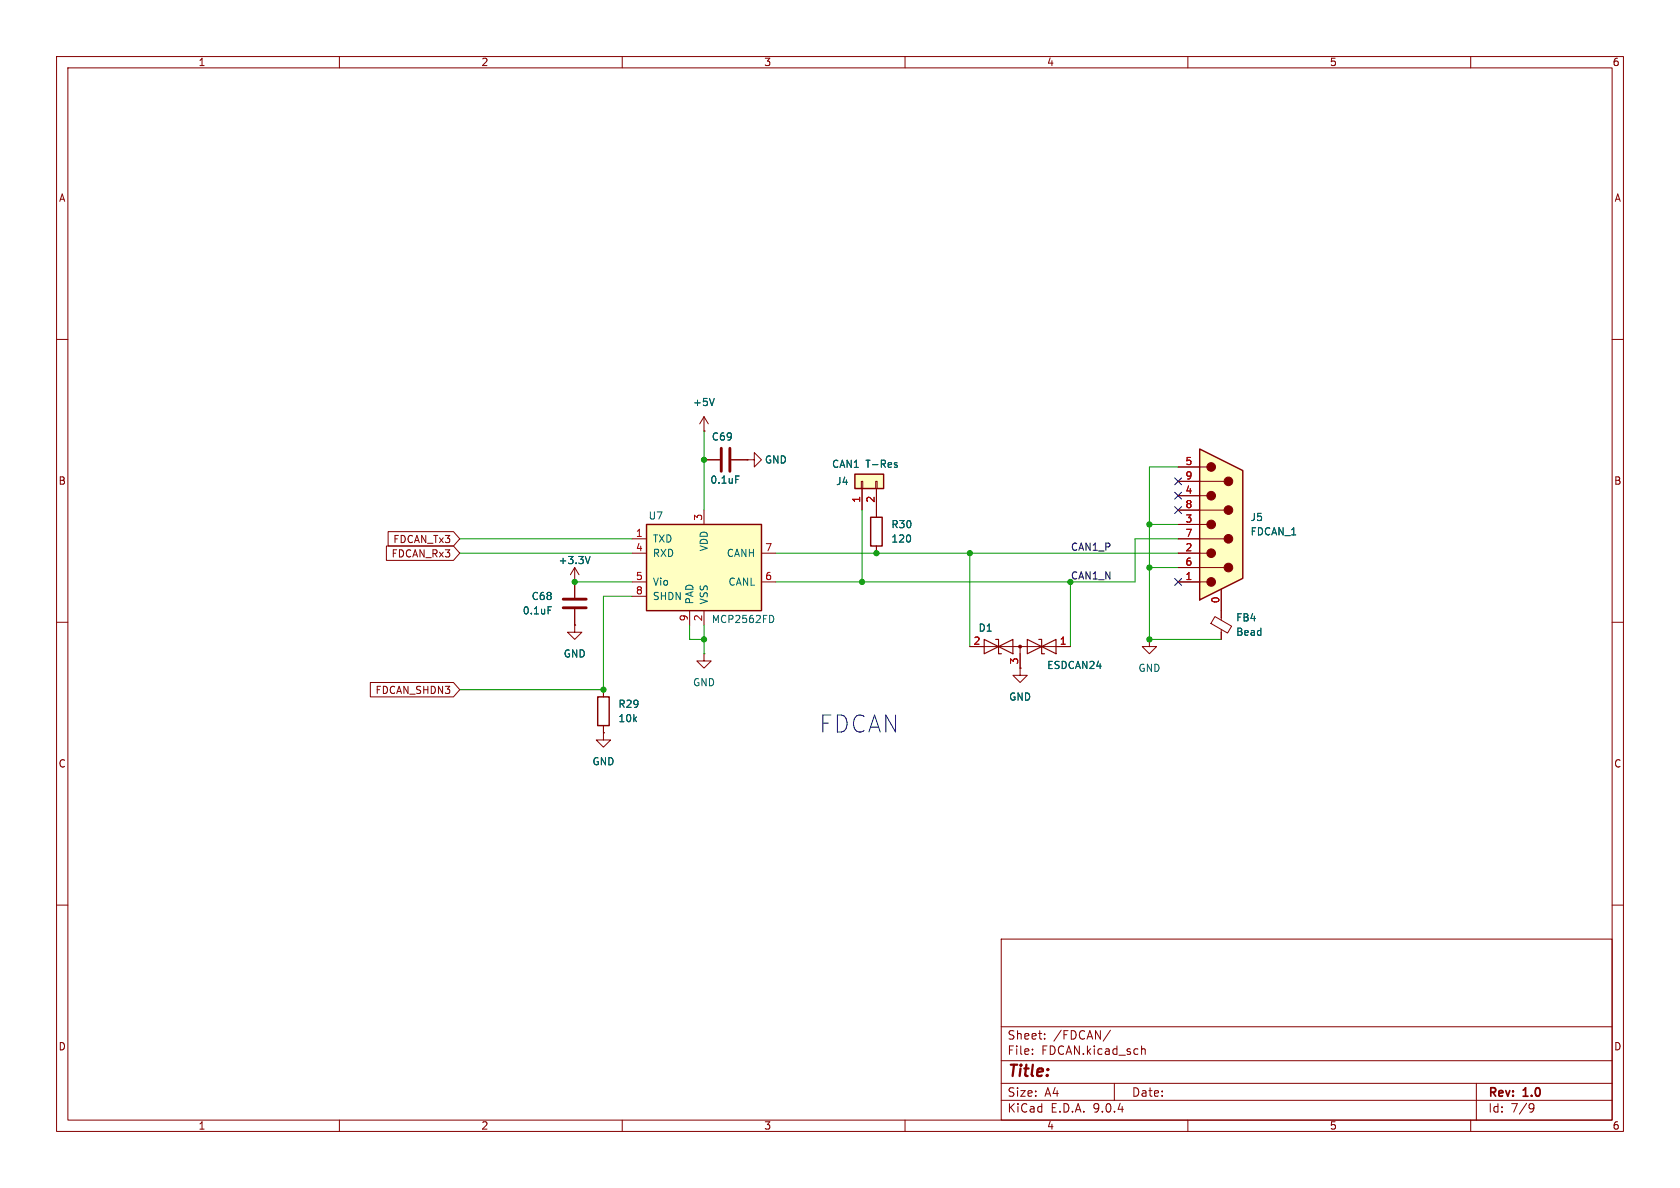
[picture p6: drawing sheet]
<svg xmlns="http://www.w3.org/2000/svg" width="297mm" height="210mm" viewBox="0 0 297 210" stroke-linecap="round" stroke-linejoin="round" font-family="sans-serif">
<g fill="none" stroke="#840000" stroke-width=".18">
<path d="M10 10h277v190h-277zM12 12h273v186h-273zM60 10v2M110 10v2M160 10v2M210 10v2M260 10v2M10 60h2M285 60h2M10 110h2M171.4 114.3h17.8M180.3 118.1v1.3h1.3l-1.3 1.3-1.2-1.3h1.2"/>
<path d="M180.3 118.1h.1M180.3 114.3v3.8M203.2 113v1.3h1.3l-1.3 1.3-1.3-1.3h1.3M203.2 113h.1M214.8 109l2.9 1.7-.7 1.2-2.9-1.7zM215.9 108v1.6M215.9 111.3v1.7M285 110h2M10 160h2M177 166h108v32h-108zM285 160h2M60 198v2"/>
<path d="M110 198v2M160 198v2M177 194.5h108M177 191.5h108M177 187.5h108M177 181.5h108M182.5 186.3v.1M182.5 185.5v.1M184.7 183.6v.1M184.7 182.8v.1M196.3 182.1l-1.3 2M197 191.5v3"/>
<path d="M201.8 184.9v1.5M201.8 185.5l.2-.1 .4 .1 .1 .9M210 198v2M260 198v2M261 191.5v6.5M270.6 195.1l.5 .1a.99 .99 0 0 1-.4 1.4h-.2M271.2 195.7l-.3 .3h-.3"/>
</g>
<path d="M174 113l5.1 2.6v-2.6l-5.1 2.6zM176 113h.5v2.6h.5M181.6 113v2.6l5.1-2.6v2.6zM183.6 113h.5v2.6h.6" fill="none" stroke="#840000" stroke-width=".2"/>
<circle cx="180.3" cy="114.3" r=".25" fill="#840000" stroke="#840000" stroke-width=".18"/>
<path d="M151.1 83.8h5.1v2.6h-5.1z" fill="#ffffc2"/>
<path d="M151.1 83.8h5.1v2.6h-5.1zM105.7 123.2h2v5.1h-2z" fill="none" stroke="#840000" stroke-width=".25"/>
<path d="M152.3 85.1h.2v1.3h-.2zM152.4 86.4v3.8M154.8 85.1h.3v1.3h-.3zM154.9 86.4v3.8M101.6 102.9h.1M101.6 100.3l-.8 1.3M101.6 100.3l.8 1.3M101.6 100.3v2.6M106.7 129.5v1.3h1.2l-1.2 1.3-1.3-1.3h1.3M106.7 129.5h.1M106.7 121.9v1.3M106.7 128.3v1.2" fill="none" stroke="#840000" stroke-width=".18"/>
<path d="M104.3 98.4l-.4 1.2M158.3 82.2l.3 .1 .1 .1-.2 .2h-.3M158.3 81.8h.3" fill="none" stroke="#006464" stroke-width=".18"/>
<path d="M212.1 79.4l7.6 3.8v19l-7.6 3.8z" fill="#ffffc2"/>
<g fill="none" stroke="#840000" stroke-width=".18">
<path d="M208.3 82.6h5.1M208.3 85.1h8.1M208.3 87.6h5.1M208.3 90.2h8.1M208.3 92.7h5.1M208.3 95.3h8.1M208.3 97.8h5.1M101.6 110.5v1.3h1.3l-1.3 1.2-1.3-1.2h1.3M101.6 110.5h.1M101.6 102.9v2.8M101.6 107.7v2.8M124.5 115.6v1.2h1.2l-1.2 1.3-1.3-1.3h1.3"/>
<path d="M124.5 115.6h.1M208.3 100.3h8.1M208.3 102.9h5.1M215.9 104.1v3.9"/>
</g>
<path d="M212.1 79.4l7.6 3.8v19l-7.6 3.8z" fill="none" stroke="#840000" stroke-width=".25"/>
<g fill="#840000" stroke="#840000" stroke-width=".18">
<circle cx="214.1" cy="82.5" r=".76"/>
<circle cx="214.1" cy="87.6" r=".76"/>
<circle cx="214.1" cy="92.7" r=".76"/>
<circle cx="214.1" cy="97.8" r=".76"/>
<circle cx="214.1" cy="102.9" r=".76"/>
<circle cx="217.2" cy="85.1" r=".76"/>
<circle cx="217.2" cy="90.2" r=".76"/>
<circle cx="217.2" cy="95.2" r=".76"/>
<circle cx="217.2" cy="100.3" r=".76"/>
</g>
<path d="M99.6 105.9h4M99.6 107.4h4" fill="none" stroke="#840000" stroke-width=".51"/>
<path d="M96.9 107.3h.6" fill="none" stroke="#006464" stroke-width=".18"/>
<path d="M114.3 92.7h20.3v15.3h-20.3z" fill="#ffffc2"/>
<path d="M114.3 92.7h20.3v15.3h-20.3zM153.9 91.4h2.1v5.1h-2.1z" fill="none" stroke="#840000" stroke-width=".25"/>
<g fill="none" stroke="#840000" stroke-width=".18">
<path d="M124.5 76.2h.1M124.5 73.7v2.5M124.5 73.7l-.8 1.2M124.5 73.7l.7 1.2M68.3 96.5h11.9l1.1 1.3-1.1 1.3h-11.9zM68.6 94h11.6l1.1 1.3-1.1 1.2h-11.6zM111.8 95.3h2.5M111.8 97.8h2.5M124.5 90.2v2.5M124.5 81.3h2.8M129.3 81.3h2.8M132.1 81.3h1.2v1.3l1.3-1.3-1.3-1.3v1.3"/>
<path d="M132.1 81.3h.1M134.6 97.8h2.6M152.4 86.4v3.8M154.9 86.4v5M154.9 96.5v1.3M208.3 95.3h3.8M208.3 97.8h3.8M208.3 82.6h3.8M208.3 85.1h3.8M208.3 87.6h3.8M208.3 90.2h3.8M208.3 92.7h3.8"/>
<path d="M101.6 110.5h.1M101.6 102.9h.1M101.6 102.9v2.8M101.6 107.7v2.8M111.8 102.9h2.5M111.8 105.4h2.5M121.9 108v2.5M124.5 108v2.5M134.6 102.9h2.6M171.4 114.3h2.6M180.3 118.1h.1M180.3 115.6v2.5"/>
<path d="M186.7 114.3h2.5M208.3 102.9h3.8M208.3 100.3h3.8M215.9 104.1v5.1M215.9 111.8v1.2M65.5 120.6h14.7l1.1 1.3-1.1 1.3h-14.7zM106.7 129.5h.1M106.7 121.9v1.3M106.7 128.3v1.2"/>
</g>
<path d="M126.3 70.4l-.4 1.3M104.3 98.4l-.4 1.2M130.1 84.1h.6M158.3 82.2l.3 .1 .1 .1-.2 .2h-.3M158.3 81.8h.3M96.9 107.3h.6M136.4 108.8a.68 .68 0 0 1 .4 .6 .68 .68 0 0 1-.4 .7" fill="none" stroke="#006464" stroke-width=".18"/>
<path d="M127.5 79.2v4.1M129 79.2v4.1" fill="none" stroke="#840000" stroke-width=".51"/>
<g fill="none" stroke="#009600" stroke-width=".18">
<path d="M124.5 76.2v14M81.3 97.8h30.5M81.3 95.3h30.5M137.2 97.8h71.1M152.4 90.2v12.7M171.4 97.8v16.5M203.2 92.7h5.1M208.3 82.6h-5.1v30.4h12.7M208.3 95.3h-7.6v7.6h-63.5M101.6 102.9h10.2M111.8 105.4h-5.1v16.5h-25.4M121.9 110.5v2.5h2.6"/>
<path d="M124.5 110.5v5.1M189.2 102.9v11.4M203.2 100.3h5.1"/>
</g>
<path d="M207.7 84.5l1.2 1.2M207.7 87l1.2 1.2M207.7 89.6l1.2 1.2M208.9 84.5l-1.2 1.2M208.9 87l-1.2 1.2M208.9 89.6l-1.2 1.2M207.7 102.3l1.2 1.2M208.9 102.3l-1.2 1.2" fill="none" stroke="#000084" stroke-width=".18"/>
<g fill="#009600" stroke="#009600" stroke-width=".18">
<circle cx="203.2" cy="113" r=".46"/>
<circle cx="203.2" cy="92.7" r=".46"/>
<circle cx="171.4" cy="97.8" r=".46"/>
<circle cx="203.2" cy="100.3" r=".46"/>
<circle cx="101.6" cy="102.9" r=".46"/>
<circle cx="154.9" cy="97.8" r=".46"/>
<circle cx="152.4" cy="102.9" r=".46"/>
<circle cx="124.5" cy="81.3" r=".46"/>
<circle cx="106.7" cy="121.9" r=".46"/>
<circle cx="124.5" cy="113" r=".46"/>
</g>
<text font-size="4.2" fill="#0000c2" x="144.8" y="129.7">FDCAN</text>
<text font-size="2.8" fill="#840000" x="178" y="190.9">Title:</text>
<g font-size="2.1" fill="#840000">
<text x="178" y="184">Sheet:</text>
<text x="186.2" y="184">/FDCAN/</text>
<text x="178" y="186.7">File:</text>
<text x="184.1" y="186.7">FDCAN.kicad_sch</text>
<text x="178" y="196.9">KiCad</text>
<text x="178" y="194.1">Size:</text>
<text x="184.7" y="194.1">A4</text>
<text x="185.7" y="196.9">E.D.A.</text>
<text x="193.3" y="196.9">9.0.4</text>
<text x="200" y="194.1">Date:</text>
<text x="263" y="194.3">Rev:</text>
<text x="263" y="196.9">Id:</text>
<text x="267.1" y="196.9">7/9</text>
<text x="269.4" y="194.3">1.0</text>
</g>
<g font-size="1.8" fill="#840000">
<text x="35" y="11.9">1</text>
<text x="85" y="11.9">2</text>
<text x="135" y="11.9">3</text>
<text x="185" y="11.9">4</text>
<text x="235" y="11.9">5</text>
<text x="285" y="11.9">6</text>
<text x="10.3" y="35.9">A</text>
<text x="285.3" y="35.9">A</text>
<text x="10.3" y="85.9">B</text>
<text x="285.3" y="85.9">B</text>
<text x="69.1" y="98.7">FDCAN_Rx3</text>
<text x="69.4" y="96.2">FDCAN_Tx3</text>
<text x="66.3" y="122.9">FDCAN_SHDN3</text>
<text x="10.3" y="135.9">C</text>
<text x="285.3" y="135.9">C</text>
<text x="10.3" y="185.9">D</text>
<text x="285.3" y="185.9">D</text>
<text x="35" y="199.9">1</text>
<text x="85" y="199.9">2</text>
<text x="135" y="199.9">3</text>
<text x="185" y="199.9">4</text>
<text x="235" y="199.9">5</text>
<text x="285" y="199.9">6</text>
</g>
<g font-size="1.8" fill="#006464">
<text x="122.4" y="72">+5V</text>
<text x="125.7" y="78.1">C69</text>
<text x="135.1" y="82.1">GND</text>
<text x="147" y="82.9">CAN1</text>
<text x="153.1" y="82.9">T-Res</text>
<text x="125.5" y="85.7">0.1uF</text>
<text x="147.7" y="86">J4</text>
<text x="114.6" y="92">U7</text>
<text x="157.5" y="93.6">R30</text>
<text x="221" y="92.3">J5</text>
<text x="221" y="94.8">FDCAN_1</text>
<text x="98.7" y="99.9">+3.3V</text>
<text x="115.3" y="96.1">TXD</text>
<text x="115.3" y="98.7">RXD</text>
<text x="125.3" y="97.6" transform="rotate(-90 125.3 97.6)">VDD</text>
<text x="128.4" y="98.7">CANH</text>
<text x="157.5" y="96.1">120</text>
<text x="93.9" y="106.3">C68</text>
<text x="115.3" y="103.7">Vio</text>
<text x="115.3" y="106.3">SHDN</text>
<text x="122.8" y="106.9" transform="rotate(-90 122.8 106.9)">PAD</text>
<text x="125.3" y="106.9" transform="rotate(-90 125.3 106.9)">VSS</text>
<text x="128.7" y="103.7">CANL</text>
<text x="92.3" y="108.8">0.1uF</text>
<text x="125.7" y="110.3">MCP2562FD</text>
<text x="172.9" y="111.9">D1</text>
<text x="218.4" y="110">FB4</text>
<text x="218.4" y="112.6">Bead</text>
<text x="99.6" y="116.4">GND</text>
<text x="185" y="118.5">ESDCAN24</text>
<text x="201.2" y="119">GND</text>
<text x="109.2" y="125.3">R29</text>
<text x="122.4" y="121.5">GND</text>
<text x="178.3" y="124.1">GND</text>
<text x="109.2" y="127.9">10k</text>
<text x="104.6" y="135.5">GND</text>
</g>
<g font-size="1.8" fill="#a90000">
<text x="209.5" y="82.3">5</text>
<text x="152.1" y="89" transform="rotate(-90 152.1 89)">1</text>
<text x="154.7" y="89" transform="rotate(-90 154.7 89)">2</text>
<text x="209.5" y="84.8">9</text>
<text x="209.5" y="87.4">4</text>
<text x="209.5" y="89.9">8</text>
<text x="112.3" y="95">1</text>
<text x="124.2" y="92.1" transform="rotate(-90 124.2 92.1)">3</text>
<text x="209.5" y="92.5">3</text>
<text x="209.5" y="95">7</text>
<text x="112.3" y="97.5">4</text>
<text x="135.2" y="97.5">7</text>
<text x="209.5" y="97.5">2</text>
<text x="209.5" y="100.1">6</text>
<text x="112.3" y="102.6">5</text>
<text x="112.3" y="105.2">8</text>
<text x="135.2" y="102.6">6</text>
<text x="209.5" y="102.6">1</text>
<text x="215.6" y="106.8" transform="rotate(-90 215.6 106.8)">0</text>
<text x="121.7" y="109.9" transform="rotate(-90 121.7 109.9)">9</text>
<text x="124.2" y="109.9" transform="rotate(-90 124.2 109.9)">2</text>
<text x="172" y="114">2</text>
<text x="180.1" y="117.5" transform="rotate(-90 180.1 117.5)">3</text>
<text x="187.3" y="114">1</text>
</g>
<text font-size="1.8" fill="#0f0f0f" x="189.2" y="97.4">CAN1_P</text>
<text font-size="1.8" fill="#009600" x="189.2" y="102.5">CAN1_N</text>
</svg>
